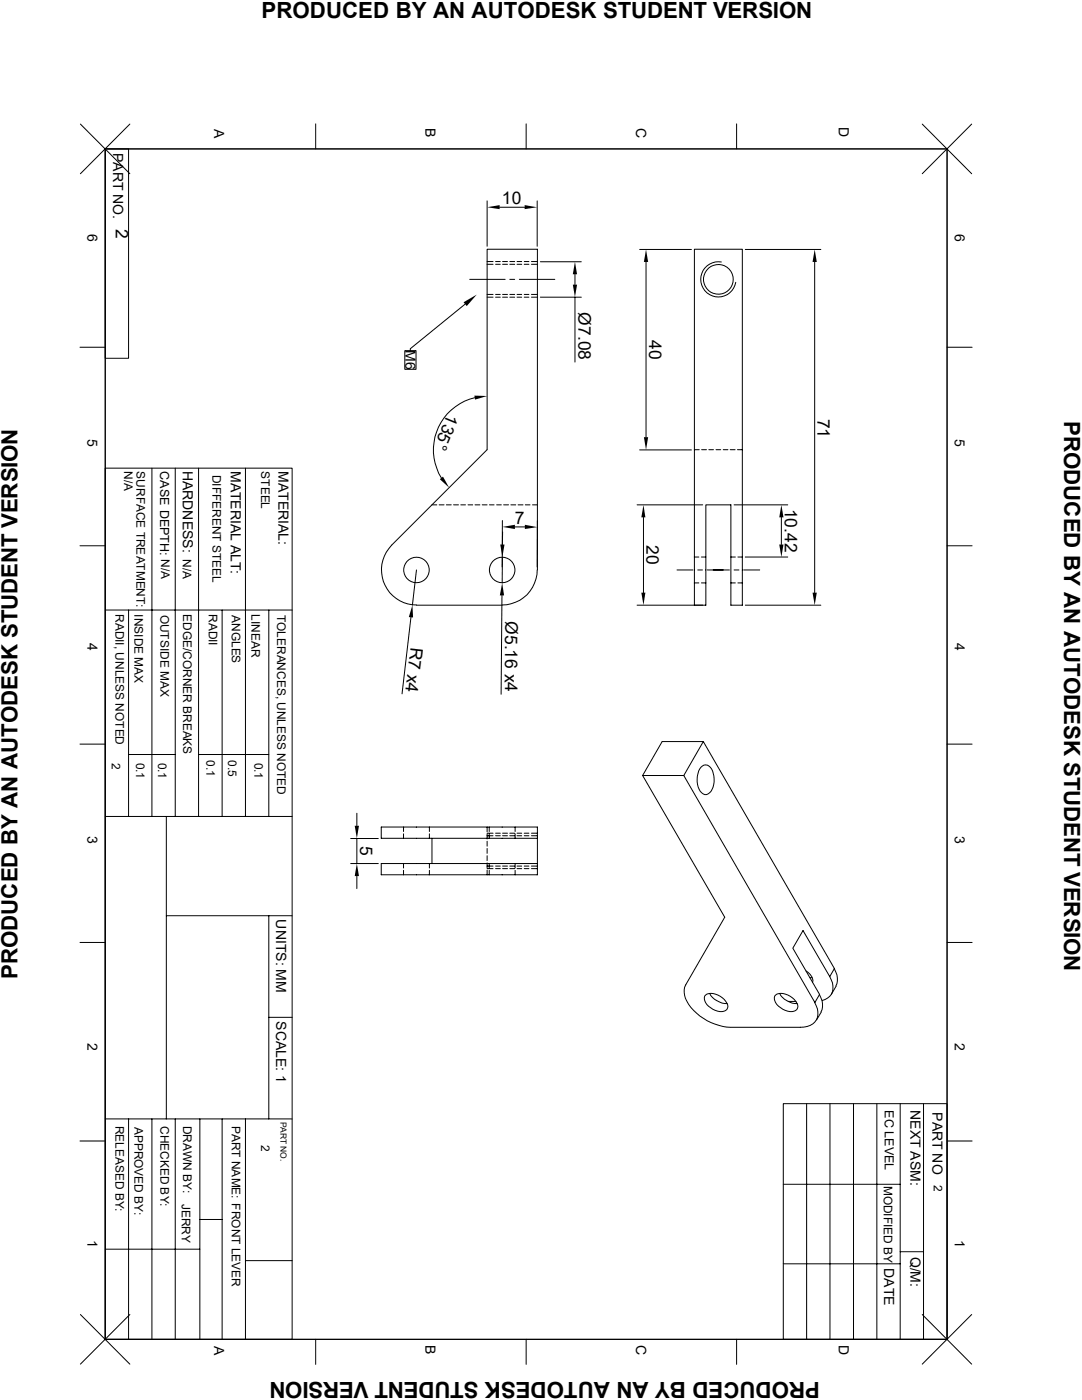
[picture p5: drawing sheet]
<svg xmlns="http://www.w3.org/2000/svg" width="216mm" height="279mm" viewBox="0 0 216 279" stroke-linecap="round" stroke-linejoin="round" font-family="sans-serif">
<g fill="none" stroke="#000" stroke-width=".2">
<path d="M16 24.8l9.9 9.9M21 29.7h168v237.6h-168zM21 29.7h4.7v41.8h-4.7zM25.9 24.8l-9.9 9.9M63 24.7v5M105 24.7v5M147 24.7v5M184 24.8l9.9 9.9M193.9 24.8l-9.9 9.9M93.7 55.8h7.1M97.2 40.1v9M97.2 52.7h1.2"/>
<path d="M97.2 58.8h1.2M97.2 52.2h1.2M97.2 59.3h1.2M98.9 52.7h.9M98.9 58.8h.9M98.9 52.2h.9M98.9 59.3h.9M99.7 41.4h5M100.3 52.7h1M100.3 58.8h1M100.3 52.2h1M100.3 59.3h1"/>
<path d="M101.7 52.7h1M101.7 58.8h1M101.7 52.2h1M101.7 59.3h1M101.7 55.8h1M103.2 52.7h.9M103.2 58.8h.9M103.2 52.2h.9M103.2 59.3h.9M103.6 55.8h7.1M104.6 52.7h.9M104.6 58.8h.9"/>
<path d="M104.6 52.2h.9M104.6 59.3h.9M106 52.7h1.2M106 58.8h1.2M106 52.2h1.2M106 59.3h1.2M107.2 40.1v9M107.8 59.3h8.2M107.8 52.2h8.2M114.7 54.7v2.1M114.7 59.3v13M127.6 49.8h10.4"/>
<path d="M128.9 52.3v34.9M143.9 52.3a3.5 3.5 0 0 0-4 2.9 3.5 3.5 0 0 0 2.9 4 3.5 3.5 0 0 0 4-2.9M148.7 49.8h15.1M162.6 52.3v66M16 69.3h5M80.8 70h2.2v3.7h-2.2zM92.8 60.7l-10.9 8.9v.4M94.7 79.4a10.7 10.7 0 0 0-6.6 16M189 69.3h5M21 93.4h37.3v173.9h-37.3zM30.3 93.4v69.5M35 93.4v69.5"/>
<path d="M39.6 93.4v69.5M49 93.4v69.5M127.6 89.8h10.4M138.6 89.7h.9M140 89.7h1M141.4 89.7h1M142.9 89.7h.9M144.3 89.7h.9M145.7 89.7h1M147.2 89.7h.9M16 108.9h5M83.1 113.7l-.8 7"/>
<path d="M86.2 100.8h1M87.6 100.8h1M89.1 100.8h.9M90.5 100.8h1M91.9 100.8h1M93.4 100.8h.9M94.8 100.8h1M96.2 100.8h1M97.7 100.8h.9M99.1 100.8h.9M100.2 118.8l-.2 19.8M100.2 111.2v5.1"/>
<path d="M100.2 103.9v9.3M100.3 106.2l-.1 2.5M100.5 100.8h1M101.9 100.8h1M102.7 105.2h2M103.4 100.8h1M104.8 100.8h.9M106.3 100.8h.9M107.2 113.7a6.9 6.9 0 0 1-7 7M107.2 113.7v-64h-10v40l-19.1 19.1a7 7 0 0 0-1.5 7.6 7 7 0 0 0 6.5 4.3M107.2 103.9v9.3M127.1 100.8h13.1"/>
<path d="M128.4 103.3v15M135.1 113.7h3.2M138.6 116.3h.8M138.6 111.2h.8M139.2 113.7h1M140 116.3h.8M140 111.2h.8M141.1 113.7h4.4M145.8 116.3h.9M145.8 111.2h.9M146.5 100.8h10.7M146.5 113.7h.9"/>
<path d="M147.2 116.3h.9M147.2 111.2h.9M148.4 113.7h3.2M148.7 111.2h8.5M155.9 103.3v5.4M189 108.9h5M21 121.8h37.3M25.7 121.8v41.1M44.3 121.8v41.1M53.6 121.8v41.1M82 123.2l-1.8 15.3M83.1 120.8h17.1"/>
<path d="M138.6 120.8v-71.1h9.5v71.1h-2.3v-20h-5v20h-13.7M148.7 120.8h15.1M16 148.5h5M25.7 150.6h9.3M39.6 150.6h14M128.2 154.8l16.4 28.2-7.8 13.6a4.2 4.2 0 0 0 1.1 4.5 11.1 11.1 0 0 0 7.8 3.9M139.9 153.1a1.33 1.33 0 0 1 1.4-.4 1.33 1.33 0 0 1 .9 1.2 4.3 4.3 0 0 1-.6 4.3 1.12 1.12 0 0 1-1.9-.3 4.5 4.5 0 0 1 .2-4.8zM140.3 148h-8.2l-3.9 6.8h8.2M140.3 148l26.2 45.3-.9 1.6-5.4-9.2-2 3.5 5.3 9.3-.9 1.6-26.2-45.3zM189 148.5h5M21 162.9h37.3M33.2 162.9v60.4"/>
<path d="M70 172.3h5.5M70 167.3h5.5M71.2 162.3v2.5M71.2 167.3v5M71.2 174.8v2.5M80.5 165.1v.8M80.5 166.4v.9M80.5 172.3v.9M80.5 173.7v.9M85.7 165.1v.8M85.7 166.4v.9M85.7 172.3v.9"/>
<path d="M85.7 173.7v.9M86.2 167.3v5M97.2 165.1v.9M97.2 166.5v.9M97.2 167.9v1M97.2 169.3v1M97.2 170.8v.9M97.2 172.2v1M97.2 173.7v.9M97.2 166.8h1.2M97.2 172.8h1.2M97.2 166.3h1.2"/>
<path d="M97.2 173.4h1.2M97.6 165.1v.8M97.6 166.4v.9M97.6 172.3v.9M97.6 173.7v.9M98.9 166.8h.9M98.9 172.8h.9M98.9 166.3h.9M98.9 173.4h.9M100.3 166.8h1M100.3 172.8h1M100.3 166.3h1"/>
<path d="M100.3 173.4h1M101.7 166.8h1M101.7 172.8h1M101.7 166.3h1M101.7 173.4h1M102.8 165.1v.8M102.8 166.4v.9M102.8 172.3v.9M102.8 173.7v.9M103.2 166.8h.9M103.2 172.8h.9M103.2 166.3h.9"/>
<path d="M103.2 173.4h.9M104.6 166.8h.9M104.6 172.8h.9M104.6 166.3h.9M104.6 173.4h.9M106 166.8h1.2M106 172.8h1.2M106 166.3h1.2M106 173.4h1.2M107.2 167.3h-31.1v-2.2h31.1v9.5h-31.1v-2.3h31.1M16 188.1h5M33.2 182.8h25.1"/>
<path d="M53.6 182.8v40.5M140.8 198.5a3.4 3.4 0 0 1 4.2 1.7 1.15 1.15 0 0 1 0 1.4 1.15 1.15 0 0 1-1.4 .3 3.3 3.3 0 0 1-3.1-2.8zM141.6 198.2a4.1 4.1 0 0 0 3.5 2.1M154.8 198.5a3.4 3.4 0 0 1 4.2 1.7 1.15 1.15 0 0 1-.1 1.4 1.15 1.15 0 0 1-1.3 .3 3.3 3.3 0 0 1-3.1-2.8zM155.6 198.2a4.1 4.1 0 0 0 3.5 2.1M157.3 199.9h1.5M160.8 193.8a2.21 2.21 0 0 1 1.3 2.2M161.6 195.1h.5M163.5 198.5a3.6 3.6 0 0 1 .3 3.4M165.6 194.9a2.99 2.99 0 0 1-1 4.6l-.6 .2M166.5 193.3a3.6 3.6 0 0 1 .3 3.5M166.8 196.8l-.9 1.6"/>
<path d="M189 188.1h5M53.6 203h4.7M145.8 205h13.9M162.6 200.1a3 3 0 0 1-.9 4.5l-2 .4M163.9 202l-1 1.5M16 227.7h5M21 223.3h37.3M25.7 223.3v44M30.3 223.3v44M35 223.3v44M39.9 223.3v44M44.3 223.3v44"/>
<path d="M49 223.3v44M156.3 220.3h32.7v47h-32.7zM156.3 236.3h23.3M161 220.3v47M165.6 220.3v47M170.3 220.3v47M175 220.3v47M179.6 220.3v47M184.3 220.3v47M189 227.7h5M21 249.3h18.9M39.9 243.4h4.4"/>
<path d="M49 251.6h9.3M156.3 252.2h23.3M179.6 249.8h4.7M16 262.3l9.9 9.9M25.9 262.3l-9.9 9.9M63 267.3v5M105 267.3v5M147 267.3v5M184 262.3l9.9 9.9M193.9 262.3l-9.9 9.9"/>
<circle cx="143.3" cy="55.8" r="2.97"/>
<circle cx="83.1" cy="113.7" r="2.54"/>
<circle cx="100.2" cy="113.7" r="2.54"/>
</g>
<g fill="#000">
<path d="M97.2 41.4l2.5-.5v.8zM104.7 40.9l2.5 .5-2.5 .3zM114.7 52.2l.4 2.5h-.8zM114.3 56.8h.8l-.4 2.5zM128.9 49.8l.4 2.5h-.8zM162.6 49.8l.4 2.5h-.9zM92.5 60.3l2.6-1.5-2 2.3zM94.7 79h2.5l-2.4 .8zM87.8 95.6l.6-.5 1.2 2.2zM128.5 87.2h.8l-.4 2.6zM100.2 116.3l.4 2.5h-.9zM99.8 108.7h.9l-.5 2.5z"/>
<path d="M100.2 105.2l2.5-.5v.9zM104.7 104.7l2.5 .5-2.5 .4zM128.4 100.8l.4 2.5h-.8zM128 118.3h.8l-.4 2.5zM155.5 108.7h.8l-.4 2.5zM155.9 100.8l.4 2.5h-.8zM162.1 118.3h.9l-.4 2.5zM82.3 120.7l.1 2.5-.8-.1zM70.8 164.8h.8l-.4 2.5zM71.2 172.3l.4 2.5h-.8z"/>
</g>
<g font-size="4.4">
<text x="52.2" y="3.5">PRODUCED BY AN AUTODESK STUDENT VERSION</text>
<text x="212.3" y="84" transform="rotate(90 212.3 84)">PRODUCED BY AN AUTODESK STUDENT VERSION</text>
<text x="3.5" y="195.4" transform="rotate(-90 3.5 195.4)">PRODUCED BY AN AUTODESK STUDENT VERSION</text>
<text x="163.6" y="275.9" transform="rotate(-180 163.6 275.9)">PRODUCED BY AN AUTODESK STUDENT VERSION</text>
</g>
<g font-size="3.5">
<text x="100.2" y="40.7">10</text>
<text x="23.1" y="45.8" transform="rotate(90 23.1 45.8)">2</text>
<text x="115.4" y="62.3" transform="rotate(90 115.4 62.3)">Ø7.08</text>
<text x="129.5" y="67.9" transform="rotate(90 129.5 67.9)">40</text>
<text x="89.3" y="82.5" transform="rotate(112 89.3 82.5)">135°</text>
<text x="163.2" y="83.6" transform="rotate(90 163.2 83.6)">71</text>
<text x="156.6" y="101.5" transform="rotate(90 156.6 101.5)">10.42</text>
<text x="102.7" y="104.5">7</text>
<text x="129" y="108.8" transform="rotate(90 129 108.8)">20</text>
<text x="100.8" y="124" transform="rotate(90 100.8 124)">Ø5.16 x4</text>
<text x="82" y="129" transform="rotate(97 82 129)">R7 x4</text>
<text x="71.9" y="168.9" transform="rotate(90 71.9 168.9)">5</text>
</g>
<g font-size="2.8">
<text x="42.8" y="25.7" transform="rotate(90 42.8 25.7)">A</text>
<text x="84.9" y="25.5" transform="rotate(90 84.9 25.5)">B</text>
<text x="127" y="25.5" transform="rotate(90 127 25.5)">C</text>
<text x="167.4" y="25.4" transform="rotate(90 167.4 25.4)">D</text>
<text x="22.6" y="30.5" transform="rotate(90 22.6 30.5)">PART NO.</text>
<text x="17.4" y="46.8" transform="rotate(90 17.4 46.8)">6</text>
<text x="190.5" y="46.8" transform="rotate(90 190.5 46.8)">6</text>
<text x="80.9" y="69.9" transform="rotate(90 80.9 69.9)">M6</text>
<text x="17.4" y="87.5" transform="rotate(90 17.4 87.5)">5</text>
<text x="190.5" y="87.5" transform="rotate(90 190.5 87.5)">5</text>
<text x="36.5" y="93.9" transform="rotate(90 36.5 93.9)">HARDNESS:</text>
<text x="46.1" y="94" transform="rotate(90 46.1 94)">MATERIAL ALT:</text>
<text x="55.5" y="94" transform="rotate(90 55.5 94)">MATERIAL:</text>
<text x="17.4" y="128.3" transform="rotate(90 17.4 128.3)">4</text>
<text x="190.5" y="128.3" transform="rotate(90 190.5 128.3)">4</text>
<text x="17.4" y="166.8" transform="rotate(90 17.4 166.8)">3</text>
<text x="190.5" y="166.8" transform="rotate(90 190.5 166.8)">3</text>
<text x="55.1" y="183.5" transform="rotate(90 55.1 183.5)">UNITS: MM</text>
<text x="55.1" y="203.8" transform="rotate(90 55.1 203.8)">SCALE: 1</text>
<text x="17.4" y="208.2" transform="rotate(90 17.4 208.2)">2</text>
<text x="190.5" y="208.2" transform="rotate(90 190.5 208.2)">2</text>
<text x="181.7" y="221.5" transform="rotate(90 181.7 221.5)">NEXT ASM:</text>
<text x="186.1" y="222" transform="rotate(90 186.1 222)">PART NO</text>
<text x="17.4" y="247.5" transform="rotate(90 17.4 247.5)">1</text>
<text x="181.7" y="250.8" transform="rotate(90 181.7 250.8)">Q/M:</text>
<text x="190.5" y="247.5" transform="rotate(90 190.5 247.5)">1</text>
<text x="176.4" y="253.1" transform="rotate(90 176.4 253.1)">DATE</text>
<text x="42.8" y="268.6" transform="rotate(90 42.8 268.6)">A</text>
<text x="84.9" y="268.4" transform="rotate(90 84.9 268.4)">B</text>
<text x="127" y="268.5" transform="rotate(90 127 268.5)">C</text>
<text x="167.4" y="268.4" transform="rotate(90 167.4 268.4)">D</text>
</g>
<g font-size="2.5">
<text x="32" y="94.1" transform="rotate(90 32 94.1)">CASE DEPTH: N/A</text>
<text x="176.6" y="221.5" transform="rotate(90 176.6 221.5)">EC LEVEL</text>
</g>
<g font-size="2.4">
<text x="24.8" y="94" transform="rotate(90 24.8 94)">N/A</text>
<text x="27.3" y="94.1" transform="rotate(90 27.3 94.1)">SURFACE TREATMENT:</text>
<text x="42.4" y="94.7" transform="rotate(90 42.4 94.7)">DIFFERENT STEEL</text>
<text x="52.1" y="94.1" transform="rotate(90 52.1 94.1)">STEEL</text>
<text x="36.5" y="111.6" transform="rotate(90 36.5 111.6)">N/A</text>
<text x="23" y="122.6" transform="rotate(90 23 122.6)">RADII, UNLESS NOTED</text>
<text x="26.8" y="122.6" transform="rotate(90 26.8 122.6)">INSIDE MAX</text>
<text x="32" y="122.6" transform="rotate(90 32 122.6)">OUTSIDE MAX</text>
<text x="36.6" y="122.6" transform="rotate(90 36.6 122.6)">EDGE/CORNER BREAKS</text>
<text x="41.7" y="122.6" transform="rotate(90 41.7 122.6)">RADII</text>
<text x="46.2" y="122.8" transform="rotate(90 46.2 122.8)">ANGLES</text>
<text x="50.2" y="122.6" transform="rotate(90 50.2 122.6)">LINEAR</text>
<text x="55.3" y="122.7" transform="rotate(90 55.3 122.7)">TOLERANCES, UNLESS NOTED</text>
<text x="22.3" y="152.2" transform="rotate(90 22.3 152.2)">2</text>
<text x="27.2" y="152.2" transform="rotate(90 27.2 152.2)">0.1</text>
<text x="31.6" y="152.2" transform="rotate(90 31.6 152.2)">0.1</text>
<text x="41.2" y="151.8" transform="rotate(90 41.2 151.8)">0.1</text>
<text x="45.6" y="151.8" transform="rotate(90 45.6 151.8)">0.5</text>
<text x="50.8" y="152.2" transform="rotate(90 50.8 152.2)">0.1</text>
<text x="23" y="224.7" transform="rotate(90 23 224.7)">RELEASED BY:</text>
<text x="26.8" y="224.8" transform="rotate(90 26.8 224.8)">APPROVED BY:</text>
<text x="32" y="224.7" transform="rotate(90 32 224.7)">CHECKED BY:</text>
<text x="36.6" y="224.7" transform="rotate(90 36.6 224.7)">DRAWN BY:</text>
<text x="46.2" y="224.7" transform="rotate(90 46.2 224.7)">PART NAME: FRONT LEVER</text>
<text x="52.1" y="228.6" transform="rotate(90 52.1 228.6)">2</text>
<text x="176.4" y="236.6" transform="rotate(90 176.4 236.6)">MODIFIED BY</text>
<text x="186.4" y="236.4" transform="rotate(90 186.4 236.4)">2</text>
<text x="36.3" y="240.3" transform="rotate(90 36.3 240.3)">JERRY</text>
</g>
<text font-size="1.7" x="56" y="223.9" transform="rotate(90 56 223.9)">PART NO.</text>
</svg>
